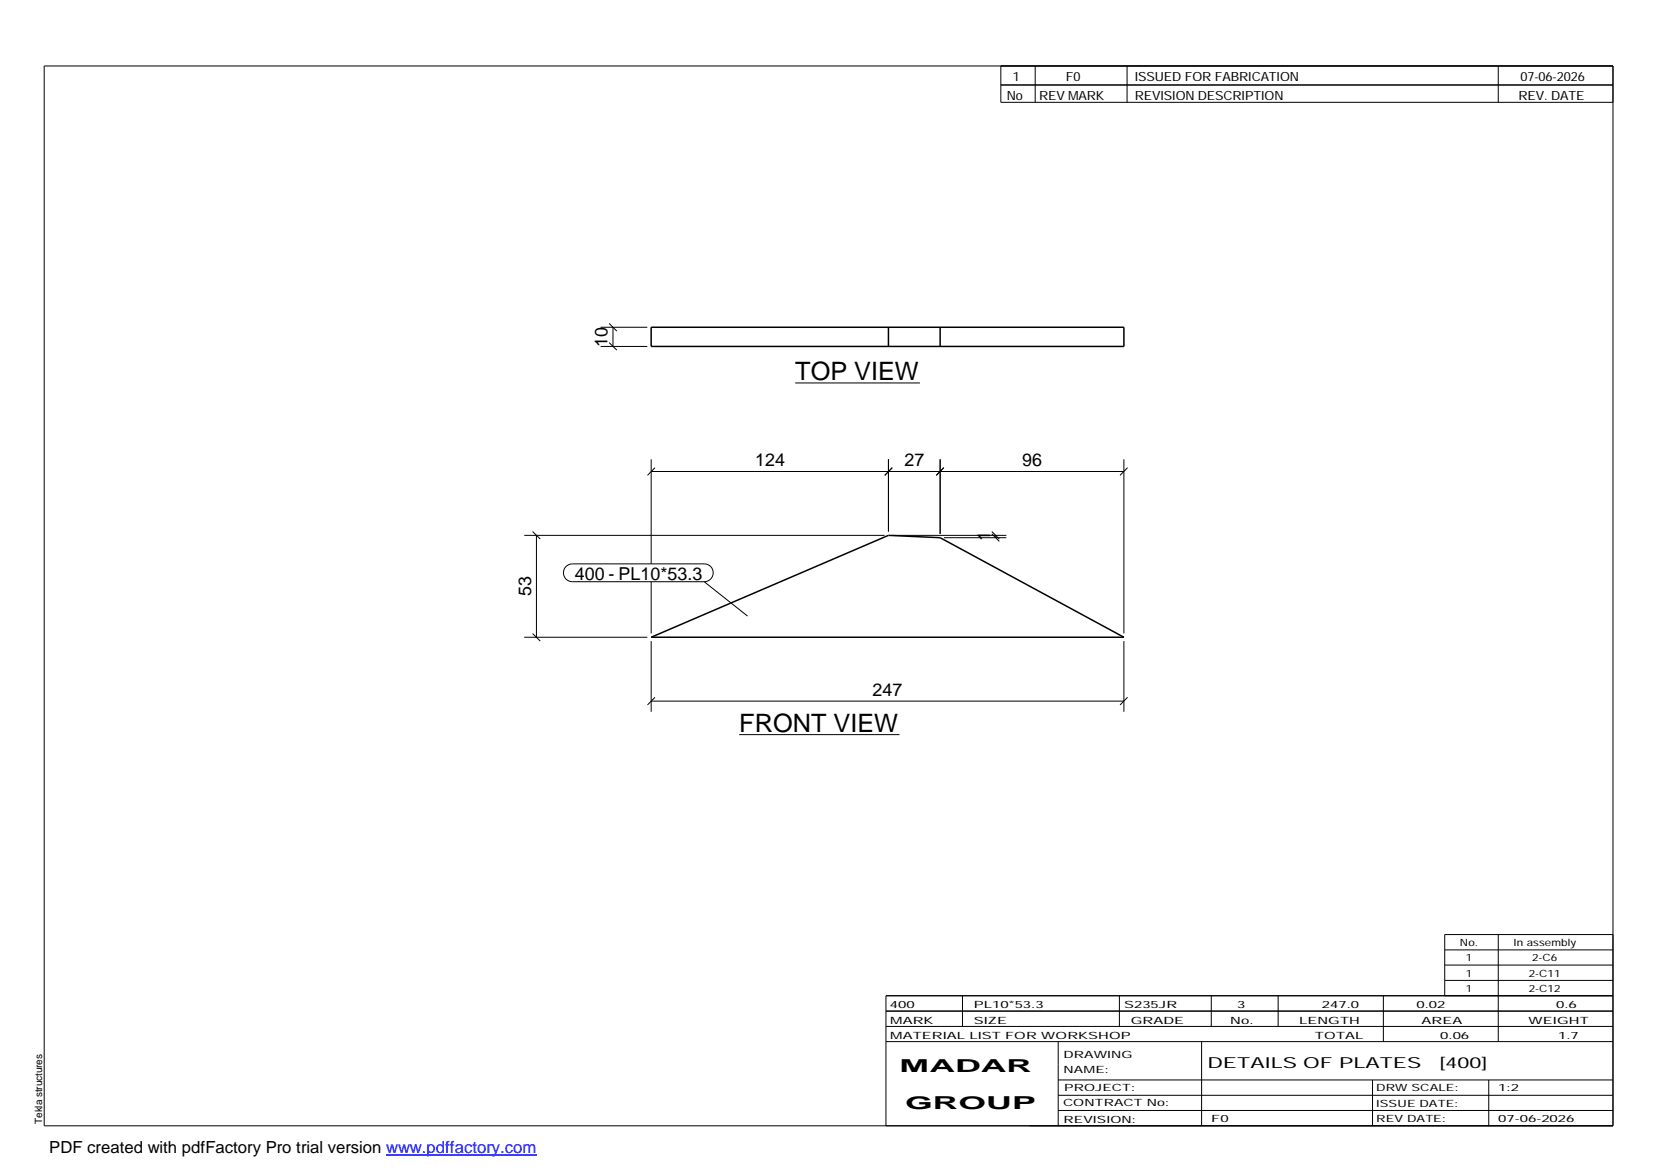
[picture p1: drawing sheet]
<svg xmlns="http://www.w3.org/2000/svg" width="420mm" height="297mm" viewBox="0 0 420 297" stroke-linecap="round" stroke-linejoin="round" font-family="sans-serif">
<path d="M165.3 83.1h120v4.9h-120zM225.6 83.1v4.9M238.7 83.1v4.9M165.3 161.8l60.3-25.9 13.1 .6 46.6 25.3z" fill="none" stroke="#000" stroke-width=".38"/>
<g fill="none" stroke="#000" stroke-width=".25">
<path d="M11.2 16.7h398.3v269.1h-398.3zM254.1 16.7v9.3h155.4M262.8 16.7v9.3M286.1 16.7v9.3M380.4 16.7v9.3M254.1 21.6h155.4M152.5 88h11.8M152.5 83.1h11.8M154.6 87l2 1.9M154.6 82.1l2 2M155.6 83.1v4.9M201.9 97.2h31.7"/>
<path d="M165.3 116.6v26.6M165.3 119.7h120M166.3 118.7l-1.9 2M225.6 116.6v18.3M226.5 118.7l-1.9 2M238.7 116.6v18.9M239.6 118.7l-1.9 2M285.3 116.6v44.2M286.3 118.7l-1.9 2M133.1 135.9h91.5M135.2 134.9l2 1.9M136.2 135.9v25.9"/>
<path d="M226.5 135.9h29M239.6 136.5h15.9M251.8 135.5l1.9 1.9M251.8 134.9l1.9 1.9M252.8 135.9v.6M143.7 143.8l.7-.5 .9-.1h33.5a2.26 2.26 0 0 1 2.3 2.2 2.26 2.26 0 0 1-2.3 2.3h-33.5a2.27 2.27 0 0 1-2.1-1.4 2.27 2.27 0 0 1 .5-2.5zM165.3 147.7v13.1M178.8 147.7l11 8.7M133.1 161.8h31.2M135.2 160.9l2 1.9M165.3 178h120M165.3 162.8v17.9"/>
<path d="M166.3 177l-1.9 2M285.3 162.8v17.9M286.3 177l-1.9 2M187.7 186.5h40.6M380.4 237.3v27.1M409.5 237.3h-42.7v15.5M224.9 256.7h184.6M244.3 252.8v7.8M284.2 252.8v7.8M307.5 252.8v7.8M324.5 252.8v7.8M351.2 252.8v11.6"/>
<path d="M366.8 241.2h42.7M366.8 245h42.7M366.8 248.9h42.7M409.5 252.8h-184.6v33M224.9 264.4h184.6M224.9 260.6h184.6M268.6 264.4v21.4M268.6 274.2h140.9M268.6 278.1h140.9M305.1 264.4v21.4M348.4 274.2v11.6M378 274.2v11.6"/>
<path d="M268.6 281.9h140.9"/>
</g>
<path d="M98 293.3h38.2" fill="none" stroke="#00f" stroke-width=".3"/>
<g font-size="6.4">
<text x="201.9" y="96.5">TOP VIEW</text>
<text x="187.7" y="185.7">FRONT VIEW</text>
</g>
<g font-size="4.5">
<text x="154.3" y="88" transform="rotate(-90 154.3 88)">10</text>
<text x="191.7" y="118.3">124</text>
<text x="229.6" y="118.3">27</text>
<text x="259.5" y="118.3">96</text>
<text x="251.4" y="137.4" transform="rotate(-90 251.4 137.4)">1</text>
<text x="145.9" y="147.1">400 - PL10*53.3</text>
<text x="134.8" y="151.4" transform="rotate(-90 134.8 151.4)">53</text>
<text x="221.5" y="176.6">247</text>
<text x="228.4" y="272.3">MADAR</text>
<text x="229.8" y="281.6">GROUP</text>
</g>
<text font-size="4.2" x="12.5" y="292.7">PDF created with pdfFactory Pro trial version www.pdffactory.com</text>
<g font-size="3.9">
<text x="306.5" y="271.3">DETAILS OF PLATES</text>
<text x="365.4" y="271.3">[400]</text>
</g>
<g font-size="3.2">
<text x="257.1" y="20.5">1</text>
<text x="270.6" y="20.5">F0</text>
<text x="288.1" y="20.5">ISSUED FOR FABRICATION</text>
<text x="386" y="20.5">07-06-2026</text>
<text x="255.6" y="25.5">No</text>
<text x="263.8" y="25.5">REV MARK</text>
<text x="288.1" y="25.5">REVISION DESCRIPTION</text>
<text x="385.5" y="25.5">REV. DATE</text>
</g>
<g font-size="2.5">
<text x="370.6" y="240.2">No.</text>
<text x="372.1" y="244.1">1</text>
<text x="384.3" y="240.2">In assembly</text>
<text x="389" y="244.1">2-C6</text>
<text x="372.1" y="247.9">1</text>
<text x="372.1" y="251.8">1</text>
<text x="388.1" y="247.9">2-C11</text>
<text x="388.1" y="251.8">2-C12</text>
<text x="225.9" y="255.9">400</text>
<text x="247.3" y="255.9">PL10*53.3</text>
<text x="285.4" y="255.9">S235JR</text>
<text x="314.1" y="255.9">3</text>
<text x="335.6" y="255.9">247.0</text>
<text x="359.6" y="255.9">0.02</text>
<text x="395.1" y="255.9">0.6</text>
<text x="226" y="263.7">MATERIAL LIST FOR WORKSHOP</text>
<text x="226" y="259.9">MARK</text>
<text x="247.2" y="259.9">SIZE</text>
<text x="287.1" y="259.9">GRADE</text>
<text x="312.3" y="259.9">No.</text>
<text x="329.8" y="259.9">LENGTH</text>
<text x="333.8" y="263.7">TOTAL</text>
<text x="360.9" y="259.9">AREA</text>
<text x="365.6" y="263.7">0.06</text>
<text x="388.1" y="259.9">WEIGHT</text>
<text x="395.6" y="263.7">1.7</text>
<text x="270" y="268.5">DRAWING</text>
<text x="270" y="272.5">NAME:</text>
<text x="269.9" y="280.9">CONTRACT No:</text>
<text x="270.2" y="277">PROJECT:</text>
<text x="349.4" y="277.1">DRW SCALE:</text>
<text x="349.4" y="281">ISSUE DATE:</text>
<text x="380.4" y="277.1">1:2</text>
<text x="10.7" y="285.4" transform="rotate(-90 10.7 285.4)">Tekla structures</text>
<text x="270" y="285">REVISION:</text>
<text x="307.5" y="284.8">F0</text>
<text x="349.4" y="284.8">REV DATE:</text>
<text x="380.4" y="284.8">07-06-2026</text>
</g>
</svg>
